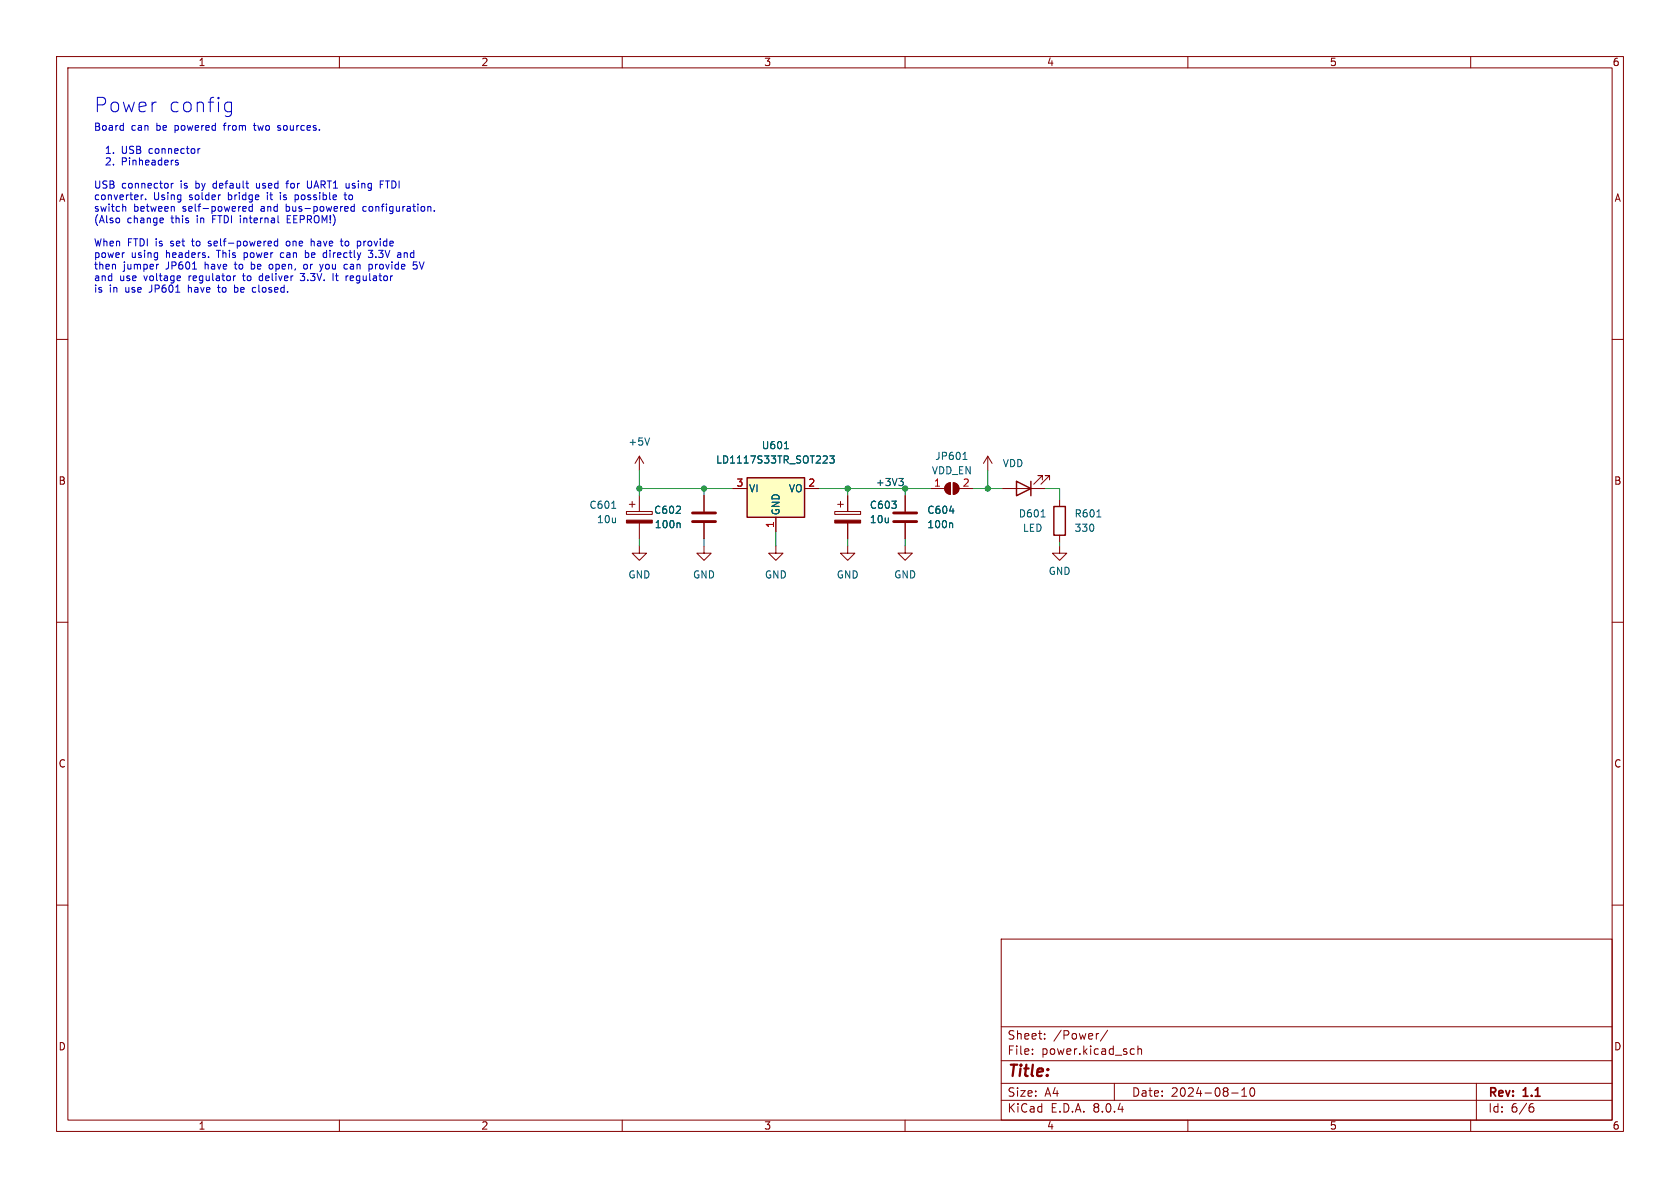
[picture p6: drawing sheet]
<svg xmlns="http://www.w3.org/2000/svg" width="297mm" height="210mm" viewBox="0 0 297 210" stroke-linecap="round" stroke-linejoin="round" font-family="sans-serif">
<g fill="none" stroke="#840000" stroke-width=".18">
<path d="M10 10h277v190h-277zM12 12h273v186h-273zM60 10v2M110 10v2M160 10v2M210 10v2M260 10v2M10 60h2M285 60h2M110.7 90.4h4.6v.5h-4.6zM111.3 89.2h1M111.8 88.6v1.1"/>
<path d="M113 96.5v1.3h1.3l-1.3 1.3-1.2-1.3h1.2M113 80.6l-.7 1.3M113 80.6v2.6M113 87.6v2.8M113 92.5v2.8M113 80.6l.8 1.3M124.5 96.5v1.3h1.2l-1.2 1.3-1.3-1.3h1.3M124.5 87.6v2.8M124.5 92.5v2.8M147.6 90.4h4.5v.5h-4.5zM148.1 89.2h1M148.6 88.6v1.1"/>
<path d="M149.9 96.5v1.3h1.2l-1.2 1.3-1.3-1.3h1.3M149.9 87.6v2.8M149.9 92.5v2.8M160 96.5v1.3h1.3l-1.3 1.2-1.3-1.2h1.3M160 87.6v2.8M160 92.5v2.8M164.5 86.4h2.5M167.3 85.6l.7-.3v2.1a1.02 1.02 0 0 1-.9-.7 1.02 1.02 0 0 1 .2-1.1zM168.5 85.3a1.02 1.02 0 0 1 1 1.1 1.02 1.02 0 0 1-1 1zM169.5 86.4h2.6M174.6 80.6l-.7 1.3M174.6 80.6v2.6"/>
<path d="M174.6 80.6l.8 1.3M10 110h2M285 110h2M10 160h2M285 160h2M177 166h108v32h-108zM60 198v2M110 198v2M160 198v2M177 194.5h108M177 191.5h108M177 187.5h108"/>
<path d="M177 181.5h108M182.5 186.3v.1M182.5 185.5v.1M184.7 183.6v.1M184.7 182.8v.1M194.2 182.7l-.2 .1M195.8 182.1l-1.3 2M197 191.5v3M200.1 185.4l.4 .1M200.5 186.3l-.4 .1M201.2 185.5l.2-.1 .3 .1 .1 .9M201.2 184.9v1.5"/>
<path d="M210 198v2M217.7 193.2h1.2M219.5 193.8h.9M219.5 192.7l.5-.4v1.5M221.2 192.4l.1-.1a.81 .81 0 0 1 .6 .6 .81 .81 0 0 1-.3 .8l-.1 .1a.81 .81 0 0 1-.6-.6 .81 .81 0 0 1 .3-.8zM260 198v2M261 191.5v6.5M270.6 195.7h.3l.3 .3-.1 .5-.5 .1M271 195.1l-.4 .1"/>
</g>
<g fill="#840000" stroke="#840000" stroke-width=".18">
<path d="M167.3 85.6l.7-.3v2.1a1.02 1.02 0 0 1-.9-.7 1.02 1.02 0 0 1 .2-1.1z"/>
<path d="M168.5 85.3a1.02 1.02 0 0 1 1 1.1 1.02 1.02 0 0 1-1 1z"/>
<path d="M110.7 91.9h4.6v.6h-4.6z"/>
<path d="M147.6 91.9h4.5v.6h-4.5z"/>
</g>
<path d="M114.8 77.4l-.4 1.3M108.1 89.9h.8M120.1 92.4l.1 .2v.7M167.9 90.3h.8M168.2 92.4l.2 .2v.7M170.2 81.2h.8M170.5 80.1l.1-.1v1.2" fill="none" stroke="#006464" stroke-width=".18"/>
<path d="M122.4 92.2h4.1M122.4 90.7h4.1M158 92.2h4.1M158 90.7h4.1" fill="none" stroke="#840000" stroke-width=".51"/>
<path d="M132.1 84.5h10.1v6.9h-10.1z" fill="#ffffc2"/>
<path d="M132.1 84.5h10.1v6.9h-10.1zM179.7 85.1l2.5 1.3-2.5 1.2zM182.2 85.1v2.5M186.3 89.5h2v5.1h-2z" fill="none" stroke="#840000" stroke-width=".25"/>
<g fill="none" stroke="#840000" stroke-width=".18">
<path d="M124.5 87.6v2.8M124.5 92.5v2.8M129.5 86.4h2.6M137.2 96.5v1.3h1.2l-1.2 1.3-1.3-1.3h1.3M137.2 91.4v2.6M142.2 86.4h2.6M149.9 87.6v2.8M149.9 92.5v2.8M160 87.6v2.8M160 92.5v2.8M177.2 86.4h7.6M184.3 84.8v-.7h-.8h.8l-1.5 1.5"/>
<path d="M185.5 84.8v-.7h-.7h.7l-1.5 1.5M187.3 96.5v1.3h1.3l-1.3 1.3-1.2-1.3h1.2M187.3 88.3v1.2M187.3 94.6v1.3"/>
</g>
<path d="M138.7 79.3h.7M120.1 92.4l.1 .2v.7M146.7 80.6h.8l-.5 .5 .4 .1v.5l-.2 .2-.5-.2M167.9 90.3h.8M168.2 92.4l.2 .2v.7M184 91.4h.8M193.9 91.4h.7" fill="none" stroke="#006464" stroke-width=".18"/>
<path d="M158.9 84.6h.8l-.4 .5M159.4 85.1l.3 .2v.3l-.3 .2" fill="none" stroke="#0f0f0f" stroke-width=".18"/>
<g fill="none" stroke="#0000c2" stroke-width=".18">
<path d="M40 19.6l.2 .2 .7-.2M40 18.2l.2-.1 .7 .1M40.9 18.1v2a.69 .69 0 0 1-.8 .5M21.1 38.7v.6M21.7 22.2h.1M21.8 21.8v1.2M21.8 23h-.1M21.9 36.5l.3 .2v.6M25 34.5v.8M25.3 34.5l-.3 .2M25.7 35.2v.1M28.7 38.5l.2 .3-.6 .2"/>
<path d="M28.8 39.3l-.1 .1M30.3 32.4v.9M30.6 32.4l-.3 .3M30.8 36.6v.7M31.2 28.7l.3 .1v.2l-.1 .2h-.3M31.2 28.3l.3 .1M35.4 26.3h-.3M38.9 34.5h.1M43 36.6l.3-.1 .2 .3-.6 .1M43 37.3h.5M44.6 36.6l-.4-.1-.2 .2 .1 .6h.5M44.6 36.1v1.2"/>
<path d="M44.8 22.2h.5M45 21.8v1.2M45.3 32.4v.7l.2 .2M49.1 23h.3M49.4 22.2l-.3 .2v.1l.3 .1M49.6 34v.2M49.6 34.5v.8M50.5 32.4h.5M50.8 38.7h.4M50.8 38.1v1.3h.6M51 32l-.3 .2v1.1M52.2 34.5v1.2"/>
<path d="M52.2 35.2l.3 .1M52.5 34.5h-.3M54.3 32v1l.3 .3 .4-.1M60.8 34.5h.5M61 34v1.1l.3 .2M61.7 33.1l-.3 .2M61.7 32.4v.9M62.6 36.6l-.3-.1-.3 .2 .1 .6h.5M62.6 36.1v1.2M64.4 36.5l-.3 .2v.4l.3 .2M67.2 32.6h.5M67.8 32h-.6v1.3"/>
<path d="M68.1 32h.8M75.8 36.5l.4 .2v.6M76.8 37.2v.1M21.9 44.7h.1M28 46.7l-.2 .1M31.7 48.8l.2 .3-.6 .1M31.8 49.6h-.1M34 47.6h.8M36.8 43.4l.1 .1M36.9 45.4v.1M37 42.6l-.2 .2 .2 .3M38.4 50.8h.5"/>
<path d="M38.6 50.4l.1 1.2M41.3 48.8v.8M41.5 50.4v1.3M41.5 51.6l.3 .1M41.6 48.8l-.3 .2M41.8 50.8l-.3 .1M44.4 46.3v1.3M44.4 47.5l.1 .1M44.5 46.7l-.1 .1M44.7 50.9h.5M44.7 51.6h.5M45.9 48.8l-.1 .2 .1 .6"/>
<path d="M48 46.7l-.3 .1-.1 .2v.4l.4 .2M49.1 42.2v1.3M49.1 42.7l-.4-.1-.2 .3 .1 .5h.5M49.8 44.7l-.2 .2v.4l.2 .2M51 42.6l-.3 .1-.1 .2 .1 .5 .3 .1M53.1 48.3h.8l-.5 .5h.2M53.1 49.5l.5 .1M54 44.3v1.2M54 45.5h.3M54.2 46.8l-.3-.1-.2 .3v.4l.2 .2 .3-.1M54.3 44.7h-.3M55 42.8l.4-.2 .2 .2"/>
<path d="M55 42.2v1.3M57.1 46.7l-.3 .9M57.2 44.7h.5M57.2 45.5h.5M58.9 48.3v1.3M59.3 48.8h.5M60.2 42.6h.4M60.4 43.4l.2 .1M61.1 46.7l.3 .1M61.4 47.5l-.3 .1M61.4 48.8h.1M62 48.8v.8"/>
<path d="M62.5 49.1l-.6 .1M63.5 42.6l.3 .3v.3l-.3 .3M65.6 46.7l.2 .3v.3l-.2 .3M65.9 44.3l-.4 .4 .3 .1 .1 .2M65.9 45.3l-.2 .2-.6-.1M70.7 44.7l.2 .2v.6M70.9 45.5h-.5M70.9 45h-.5M73.1 46.8h.4l.3 .2-.2 .5h-.5M74.1 46.3l.4 1.3 .5-1.3"/>
</g>
<g fill="none" stroke="#009600" stroke-width=".18">
<path d="M113 86.4h16.5M113 83.2v4.4M113 95.3v1.2M124.5 86.4v1.2M124.5 95.3v1.2M137.2 94v2.5M144.8 86.4h19.7M149.9 86.4v1.2M149.9 95.3v1.2M160 86.4v1.2M160 95.3v1.2M172.1 86.4h5.1"/>
<path d="M174.6 83.2v3.2M184.8 86.4h2.5v1.9M187.3 95.9v.6"/>
</g>
<g fill="#009600" stroke="#009600" stroke-width=".18">
<circle cx="149.9" cy="86.4" r=".46"/>
<circle cx="174.6" cy="86.4" r=".46"/>
<circle cx="160" cy="86.4" r=".46"/>
<circle cx="124.5" cy="86.4" r=".46"/>
<circle cx="113" cy="86.4" r=".46"/>
</g>
<g font-size="3.5" fill="#0000c2">
<text x="16.5" y="20.1">Power</text>
<text x="29.6" y="20.1">config</text>
</g>
<text font-size="2.8" fill="#840000" x="178" y="190.9">Title:</text>
<g font-size="2.1" fill="#840000">
<text x="178" y="184">Sheet:</text>
<text x="186.2" y="184">/Power/</text>
<text x="178" y="186.7">File:</text>
<text x="184.1" y="186.7">power.kicad_sch</text>
<text x="178" y="196.9">KiCad</text>
<text x="178" y="194.1">Size:</text>
<text x="184.7" y="194.1">A4</text>
<text x="185.7" y="196.9">E.D.A.</text>
<text x="193.3" y="196.9">8.0.4</text>
<text x="200" y="194.1">Date:</text>
<text x="207" y="194.1">2024-08-10</text>
<text x="263" y="194.3">Rev:</text>
<text x="263" y="196.9">Id:</text>
<text x="267.1" y="196.9">6/6</text>
<text x="269.4" y="194.3">1.1</text>
</g>
<g font-size="1.8" fill="#840000">
<text x="35" y="11.9">1</text>
<text x="85" y="11.9">2</text>
<text x="135" y="11.9">3</text>
<text x="185" y="11.9">4</text>
<text x="235" y="11.9">5</text>
<text x="285" y="11.9">6</text>
<text x="10.3" y="35.9">A</text>
<text x="285.3" y="35.9">A</text>
<text x="10.3" y="85.9">B</text>
<text x="285.3" y="85.9">B</text>
<text x="10.3" y="135.9">C</text>
<text x="285.3" y="135.9">C</text>
<text x="10.3" y="185.9">D</text>
<text x="285.3" y="185.9">D</text>
<text x="35" y="199.9">1</text>
<text x="85" y="199.9">2</text>
<text x="135" y="199.9">3</text>
<text x="185" y="199.9">4</text>
<text x="235" y="199.9">5</text>
<text x="285" y="199.9">6</text>
</g>
<g font-size="1.8" fill="#0000c2">
<text x="16.5" y="23.2">Board</text>
<text x="23.2" y="23.2">can</text>
<text x="27.7" y="23.2">be</text>
<text x="31.1" y="23.2">powered</text>
<text x="40.1" y="23.2">from</text>
<text x="45.6" y="23.2">two</text>
<text x="50" y="23.2">sources.</text>
<text x="18.9" y="27.3">1.</text>
<text x="18.9" y="29.3">2.</text>
<text x="21.8" y="27.3">USB</text>
<text x="21.8" y="29.3">Pinheaders</text>
<text x="26.8" y="27.3">connector</text>
<text x="16.5" y="33.4">USB</text>
<text x="16.5" y="35.5">converter.</text>
<text x="21.5" y="33.4">connector</text>
<text x="27.1" y="35.5">Using</text>
<text x="32" y="33.4">is</text>
<text x="33.5" y="35.5">solder</text>
<text x="34.8" y="33.4">by</text>
<text x="38.1" y="33.4">default</text>
<text x="40.6" y="35.5">bridge</text>
<text x="45.9" y="33.4">used</text>
<text x="47.7" y="35.5">it</text>
<text x="50.2" y="35.5">is</text>
<text x="51.5" y="33.4">for</text>
<text x="53" y="35.5">possible</text>
<text x="55.4" y="33.4">UART1</text>
<text x="62" y="35.5">to</text>
<text x="62.4" y="33.4">using</text>
<text x="68.7" y="33.4">FTDI</text>
<text x="16.5" y="37.5">switch</text>
<text x="16.5" y="39.6">(Also</text>
<text x="22.5" y="39.6">change</text>
<text x="23.6" y="37.5">between</text>
<text x="30.4" y="39.6">this</text>
<text x="32.4" y="37.5">self-powered</text>
<text x="35.1" y="39.6">in</text>
<text x="38" y="39.6">FTDI internal</text>
<text x="46.4" y="37.5">and</text>
<text x="51" y="37.5">bus-powered</text>
<text x="51.6" y="39.6">EEPROM!)</text>
<text x="64.8" y="37.5">configuration.</text>
<text x="16.5" y="43.6">When</text>
<text x="16.5" y="45.7">power</text>
<text x="16.5" y="47.7">then</text>
<text x="21.8" y="47.7">jumper</text>
<text x="22.5" y="43.6">FTDI is</text>
<text x="23.2" y="45.7">using</text>
<text x="29.4" y="45.7">headers.</text>
<text x="29.4" y="47.7">JP601</text>
<text x="30.4" y="43.6">set</text>
<text x="34.4" y="43.6">to</text>
<text x="36.5" y="47.7">have</text>
<text x="37.5" y="43.6">self-powered</text>
<text x="38.6" y="45.7">This</text>
<text x="42" y="47.7">to</text>
<text x="43.6" y="45.7">power</text>
<text x="45" y="47.7">be</text>
<text x="48.5" y="47.7">open,</text>
<text x="50.2" y="45.7">can</text>
<text x="51.5" y="43.6">one</text>
<text x="54.8" y="47.7">or</text>
<text x="54.8" y="45.7">be</text>
<text x="56" y="43.6">have</text>
<text x="57.9" y="47.7">you</text>
<text x="58.2" y="45.7">directly</text>
<text x="61.6" y="43.6">to</text>
<text x="62.3" y="47.7">can</text>
<text x="64.6" y="43.6">provide</text>
<text x="66.5" y="45.7">3.3V</text>
<text x="66.9" y="47.7">provide</text>
<text x="71.7" y="45.7">and</text>
<text x="16.5" y="49.8">and</text>
<text x="16.5" y="51.8">is</text>
<text x="19.3" y="51.8">in</text>
<text x="21.1" y="49.8">use</text>
<text x="22.2" y="51.8">use</text>
<text x="25.6" y="49.8">voltage</text>
<text x="26.7" y="51.8">JP601</text>
<text x="33.6" y="49.8">regulator</text>
<text x="33.7" y="51.8">have</text>
<text x="39.2" y="51.8">to</text>
<text x="42.3" y="51.8">be</text>
<text x="43.4" y="49.8">to</text>
<text x="45.7" y="51.8">closed.</text>
<text x="46.5" y="49.8">deliver</text>
<text x="54" y="49.8">3.3V.</text>
<text x="59.9" y="49.8">It</text>
<text x="62.4" y="49.8">regulator</text>
</g>
<g font-size="1.8" fill="#006464">
<text x="111" y="79">+5V</text>
<text x="126.5" y="82.1">LD1117S33TR_SOT223</text>
<text x="134.6" y="79.6">U601</text>
<text x="165.2" y="81.5">JP601</text>
<text x="177.2" y="82.8">VDD</text>
<text x="132.3" y="87.2">VI</text>
<text x="139.4" y="87.2">VO</text>
<text x="164.6" y="84">VDD_EN</text>
<text x="104.1" y="90.1">C601</text>
<text x="105.4" y="92.7">10u</text>
<text x="115.5" y="91">C602</text>
<text x="115.7" y="93.6">100n</text>
<text x="138" y="91.2" transform="rotate(-90 138 91.2)">GND</text>
<text x="153.7" y="90.1">C603</text>
<text x="153.7" y="92.7">10u</text>
<text x="163.8" y="91">C604</text>
<text x="163.8" y="93.6">100n</text>
<text x="180" y="91.7">D601</text>
<text x="180.7" y="94.2">LED</text>
<text x="189.9" y="91.7">R601</text>
<text x="189.9" y="94.2">330</text>
<text x="185.3" y="101.8">GND</text>
<text x="111" y="102.5">GND</text>
<text x="122.4" y="102.5">GND</text>
<text x="135.1" y="102.5">GND</text>
<text x="147.8" y="102.5">GND</text>
<text x="158" y="102.5">GND</text>
</g>
<g font-size="1.8" fill="#a90000">
<text x="130.1" y="86.1">3</text>
<text x="142.8" y="86.1">2</text>
<text x="165" y="86.1">1</text>
<text x="170.1" y="86.1">2</text>
<text x="136.9" y="93.4" transform="rotate(-90 136.9 93.4)">1</text>
</g>
<text font-size="1.8" fill="#0f0f0f" x="154.7" y="86">+3V3</text>
</svg>
